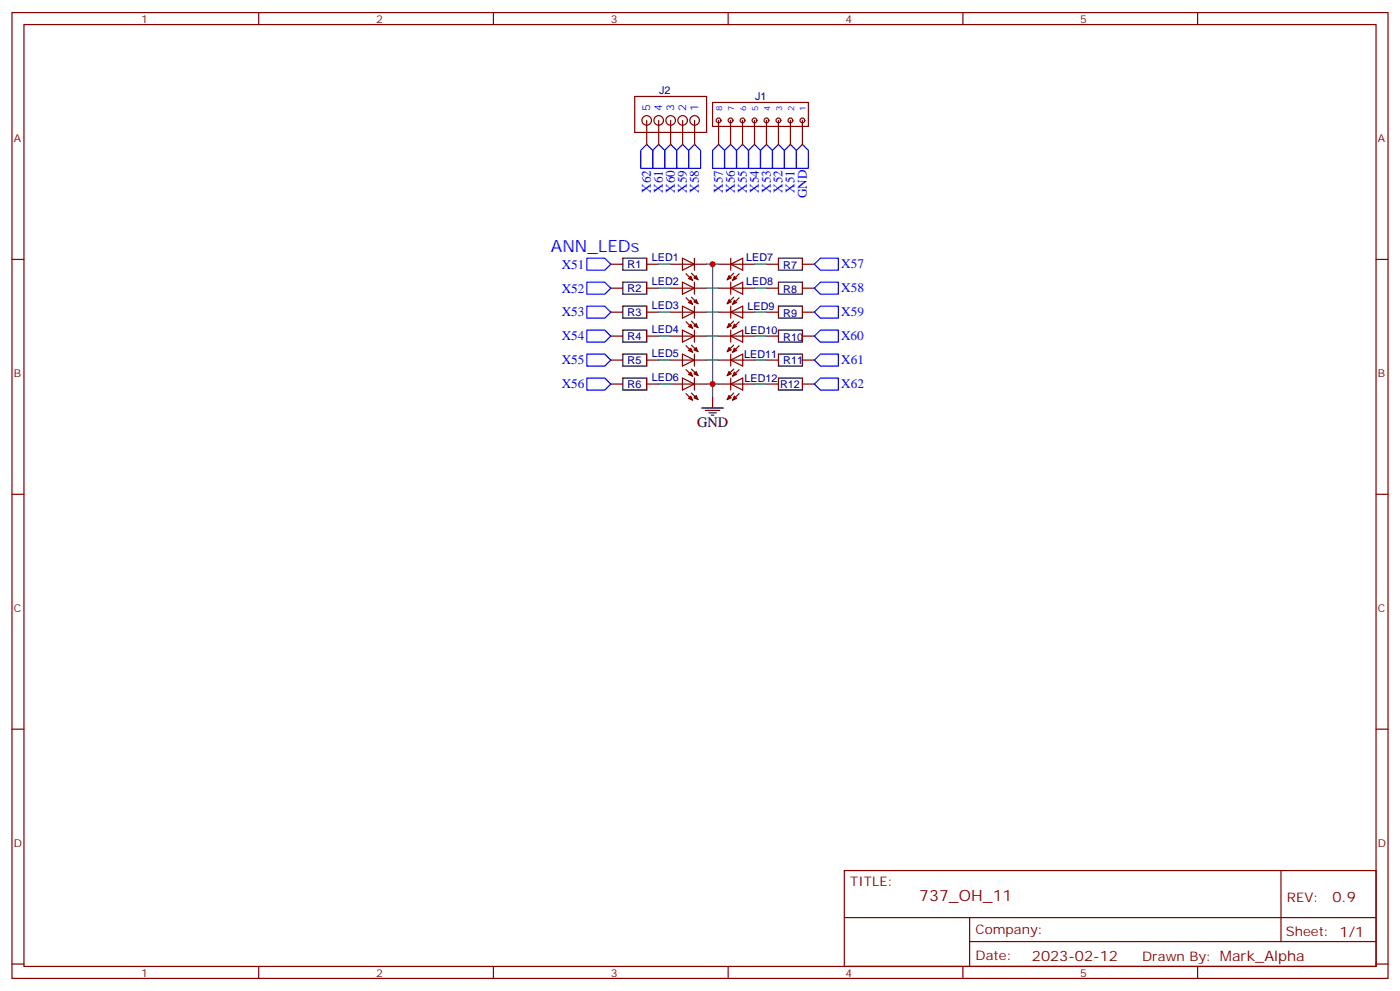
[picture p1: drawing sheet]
<svg xmlns="http://www.w3.org/2000/svg" width="412mm" height="292mm" viewBox="0 0 412 292" stroke-linecap="round" stroke-linejoin="round" font-family="sans-serif">
<g fill="none" stroke="#870000" stroke-width=".35">
<path d="M3.5 3.7h405.4v284.3h-405.4zM7.1 7.2h398.2v277.3h-398.2zM76.2 3.7v3.5M145.3 3.7v3.5M214.5 3.7v3.5M283.6 3.7v3.5M352.8 3.7v3.5M187 28.4h21.1v10.6h-21.1zM190.5 35.5v7M194 35.5v7M197.6 35.5v7M201.1 35.5v7"/>
<path d="M204.6 35.5v7M209.9 30.2h28.2v7h-28.2zM211.7 35.5v7M215.2 35.5v7M218.7 35.5v7M222.2 35.5v7M225.8 35.5v7M229.3 35.5v7M232.8 35.5v7M236.4 35.5v7M3.5 76.4h3.6M179.9 77.8h3.5"/>
<path d="M190.5 77.8h3.5M197.6 77.8h7M201 76l3.6 1.8-3.6 1.8zM204.6 76v3.6M204.7 77.8h3.4M211.7 77.8h3.4M215.3 77.8h6.9M215.3 77.8l3.5-1.8v3.6zM215.3 76v3.6M225.8 77.8h3.5M236.4 77.8h3.5M405.3 76.4h3.6"/>
<path d="M179.9 99h3.5M179.9 91.9h3.5M179.9 84.8h3.5M190.5 99h3.5M190.5 91.9h3.5M190.5 84.8h3.5M197.6 99h7M197.6 91.9h7M197.6 84.8h7M201 83.1l3.6 1.7-3.6 1.8zM201 90.1l3.6 1.8-3.6 1.8zM201 97.2l3.6 1.8-3.6 1.7z"/>
<path d="M202.1 94.7l1.9 2M202.1 87.7l1.9 1.9M202.1 80.6l1.9 2M203.7 94.5l1.9 2M203.7 87.5l1.9 1.9M203.7 80.4l1.9 2M204.6 83.1v3.5M204.6 90.1v3.6M204.6 97.2v3.5M204.7 99h3.4M204.7 91.9h3.4M204.7 84.8h3.4"/>
<path d="M211.7 99h3.4M211.7 91.9h3.4M211.7 84.8h3.4M215.3 99h6.9M215.3 91.9h6.9M215.3 84.8h6.9M215.3 83.1v3.5M215.3 90.1v3.6M215.3 97.2v3.5M215.3 84.8l3.5-1.7v3.5zM215.3 91.9l3.5-1.8v3.6zM215.3 99l3.5-1.8v3.5z"/>
<path d="M216.1 80.4l-1.9 2M216.1 87.5l-1.9 1.9M216.1 94.5l-1.9 2M217.7 80.6l-1.9 2M217.7 87.7l-1.9 1.9M217.7 94.7l-1.9 2M225.8 99h3.5M225.8 91.9h3.5M225.8 84.8h3.5M236.4 99h3.5M236.4 91.9h3.5M236.4 84.8h3.5"/>
<path d="M179.9 113.1h3.5M179.9 106h3.5M190.5 113.1h3.5M190.5 106h3.5M197.6 113.1h7M197.6 106h7M201 111.3l3.6 1.8-3.6 1.7zM201 104.2l3.6 1.8-3.6 1.8zM202.1 115.9l1.9 1.9M202.1 108.8l1.9 2M202.1 101.8l1.9 1.9M203.7 115.7l1.9 2"/>
<path d="M203.7 108.7l1.9 1.9M203.7 101.6l1.9 1.9M204.6 104.2v3.6M204.6 111.3v3.5M204.7 113.1h3.4M204.7 106h3.4M211.7 113.1h3.4M211.7 106h3.4M215.3 113.1h6.9M215.3 106h6.9M215.3 104.2v3.6M215.3 111.3v3.5"/>
<path d="M215.3 106l3.5-1.8v3.6zM215.3 113.1l3.5-1.8v3.5zM216.1 101.6l-1.9 1.9M216.1 108.7l-1.9 1.9M216.1 115.7l-1.9 2M217.7 101.8l-1.9 1.9M217.7 108.8l-1.9 2M217.7 115.9l-1.9 1.9M225.8 113.1h3.5M225.8 106h3.5M236.4 113.1h3.5M236.4 106h3.5"/>
<path d="M3.5 145.5h3.6M405.3 145.5h3.6M3.5 214.7h3.6M405.3 214.7h3.6M248.7 256.3h156.6v28.2h-156.6zM377.3 256.3v20.9M248.7 270.1h156.5M285.6 277.2h119.6M285.6 270.1v14.2M3.5 283.8h3.6M76.2 284.5v3.5M145.3 284.5v3.5"/>
<path d="M214.5 284.5v3.5M283.6 284.5v3.5M352.8 284.5v3.5M405.3 283.8h3.6"/>
<circle cx="190.5" cy="35.5" r="1.41"/>
<circle cx="194" cy="35.5" r="1.41"/>
<circle cx="197.6" cy="35.5" r="1.41"/>
<circle cx="201.1" cy="35.5" r="1.41"/>
<circle cx="204.6" cy="35.5" r="1.41"/>
<circle cx="211.7" cy="35.5" r=".71"/>
<circle cx="215.2" cy="35.5" r=".71"/>
<circle cx="218.7" cy="35.5" r=".71"/>
<circle cx="222.3" cy="35.5" r=".71"/>
<circle cx="225.8" cy="35.5" r=".71"/>
<circle cx="229.3" cy="35.5" r=".71"/>
<circle cx="232.8" cy="35.5" r=".71"/>
<circle cx="236.4" cy="35.5" r=".71"/>
</g>
<g fill="#870000" stroke="#870000" stroke-width=".29">
<path d="M202.8 117.3l.7-.7 .5 1.2z"/>
<path d="M204.4 117.1l.7-.7 .5 1.3z"/>
<path d="M202.8 110.2l.7-.7 .5 1.3z"/>
<path d="M204.4 110.1l.7-.7 .5 1.2z"/>
<path d="M202.8 103.2l.7-.7 .5 1.2z"/>
<path d="M205.1 102.3l.5 1.2-1.2-.5z"/>
<path d="M202.8 96.1l.7-.7 .5 1.3z"/>
<path d="M204.4 96l.7-.8 .5 1.3z"/>
<path d="M202.8 89.1l.7-.7 .5 1.2z"/>
<path d="M204.4 88.9l.7-.7 .5 1.2z"/>
<path d="M202.8 82l.7-.7 .5 1.3z"/>
<path d="M204.4 81.8l.7-.7 .5 1.3z"/>
<path d="M216.3 81.3l.7 .7-1.2 .6z"/>
<path d="M214.7 81.1l.7 .7-1.2 .6z"/>
<path d="M216.3 88.4l.7 .7-1.2 .5z"/>
<path d="M214.7 88.2l.7 .7-1.2 .5z"/>
<path d="M216.3 95.4l.7 .7-1.2 .6z"/>
<path d="M214.7 95.2l.7 .8-1.2 .5z"/>
<path d="M216.3 102.5l.7 .7-1.2 .5z"/>
<path d="M214.7 102.3l.7 .7-1.2 .5z"/>
<path d="M216.3 109.5l.7 .7-1.2 .6z"/>
<path d="M214.7 109.4l.7 .7-1.2 .5z"/>
<path d="M216.3 116.6l.7 .7-1.2 .5z"/>
<path d="M214.7 116.4l.7 .7-1.2 .6z"/>
</g>
<g fill="none" stroke="#00f" stroke-width=".35">
<path d="M190.5 42.5l1.8 1.8v5.3h-3.6v-5.3zM192.3 44.3l1.7-1.8 1.8 1.8v5.3h-3.5zM197.6 42.5l1.7 1.8v5.3h-3.5v-5.3zM201.1 42.5l1.7 1.8v5.3h-3.5v-5.3zM204.6 42.5l1.8 1.8v5.3h-3.6v-5.3zM211.7 42.5l1.7 1.8v5.3h-3.5v-5.3zM215.2 42.5l1.8 1.8v5.3h-3.6v-5.3zM218.7 42.5l1.8 1.8v5.3h-3.5v-5.3zM222.2 42.5l1.8 1.8v5.3h-3.5v-5.3zM224 44.3l1.8-1.8 1.7 1.8v5.3h-3.5zM229.3 42.5l1.8 1.8v5.3h-3.6v-5.3zM232.8 42.5l1.8 1.8v5.3h-3.5v-5.3z"/>
<path d="M236.4 42.5l1.7 1.8v5.3h-3.5v-5.3zM172.9 76h5.3l1.7 1.8-1.7 1.8h-5.3zM239.9 77.8l1.8-1.8h5.2v3.6h-5.2zM172.9 83.1h5.3l1.7 1.7-1.7 1.8h-5.3zM172.9 90.1h5.3l1.7 1.8-1.7 1.8h-5.3zM172.9 97.2h5.3l1.7 1.8-1.7 1.7h-5.3zM239.9 91.9l1.8-1.8h5.2v3.6h-5.2zM239.9 84.8l1.8-1.7h5.2v3.5h-5.2zM241.7 97.2h5.2v3.5h-5.2l-1.8-1.7zM172.9 104.2h5.3l1.7 1.8-1.7 1.8h-5.3zM172.9 111.3h5.3l1.7 1.8-1.7 1.7h-5.3zM239.9 113.1l1.8-1.8h5.2v3.5h-5.2z"/>
<path d="M239.9 106l1.8-1.8h5.2v3.6h-5.2z"/>
</g>
<g fill="none" stroke="#008700" stroke-width=".35">
<path d="M194 77.8h3.6M208.1 77.8h3.6M209.9 77.8v38.8M222.2 77.8h3.6M194 99h3.6M194 91.9h3.6M194 84.8h3.6M208.1 99h3.6M208.1 91.9h3.6M208.1 84.8h3.6M222.2 99h3.6M222.2 91.9h3.6"/>
<path d="M222.2 84.8h3.6M194 113.1h3.6M194 106h3.6M208.1 113.1h3.6M208.1 106h3.6M222.2 113.1h3.6M222.2 106h3.6"/>
</g>
<g fill="none" stroke="#000" stroke-width=".35">
<path d="M183.4 76h7.1v3.6h-7.1zM229.3 76h7.1v3.6h-7.1zM183.4 83.1h7.1v3.5h-7.1zM183.4 90.1h7.1v3.6h-7.1zM183.4 97.2h7.1v3.5h-7.1zM229.3 83.1h7.1v3.5h-7.1zM229.3 90.1h7.1v3.6h-7.1zM229.3 97.2h7.1v3.5h-7.1zM183.4 104.2h7.1v3.6h-7.1zM183.4 111.3h7.1v3.5h-7.1zM209.9 116.6v3.5M229.3 104.2h7.1v3.6h-7.1z"/>
<path d="M229.3 111.3h7.1v3.5h-7.1zM206.7 120.1h6.4M207.8 120.8h4.2M208.8 121.5h2.2M209.5 122.2h.8"/>
</g>
<g fill="#c00">
<circle cx="209.9" cy="113.1" r=".88"/>
<circle cx="209.9" cy="77.8" r=".88"/>
</g>
<text font-size="4.9" fill="#00f" x="162.3" y="74.3">ANN_LEDs</text>
<text font-size="4.6" fill="#800" x="270.8" y="265.3">737_OH_11</text>
<text font-size="4.2" x="205.3" y="125.8">GND</text>
<g font-size="4.2" fill="#800">
<text x="392.5" y="265.6">0.9</text>
<text x="304" y="282.9">2023-02-12</text>
</g>
<g font-size="3.9" fill="#00f">
<text x="191.8" y="56.8" transform="rotate(-90 191.8 56.8)">X62</text>
<text x="195.3" y="56.8" transform="rotate(-90 195.3 56.8)">X61</text>
<text x="198.8" y="56.8" transform="rotate(-90 198.8 56.8)">X60</text>
<text x="202.3" y="56.8" transform="rotate(-90 202.3 56.8)">X59</text>
<text x="205.9" y="56.8" transform="rotate(-90 205.9 56.8)">X58</text>
<text x="212.9" y="56.8" transform="rotate(-90 212.9 56.8)">X57</text>
<text x="216.4" y="56.8" transform="rotate(-90 216.4 56.8)">X56</text>
<text x="220" y="56.8" transform="rotate(-90 220 56.8)">X55</text>
<text x="223.5" y="56.8" transform="rotate(-90 223.5 56.8)">X54</text>
<text x="227" y="56.8" transform="rotate(-90 227 56.8)">X53</text>
<text x="230.5" y="56.8" transform="rotate(-90 230.5 56.8)">X52</text>
<text x="234.1" y="56.8" transform="rotate(-90 234.1 56.8)">X51</text>
<text x="237.6" y="58.4" transform="rotate(-90 237.6 58.4)">GND</text>
<text x="165.5" y="79.1">X51</text>
<text x="247.8" y="79">X57</text>
<text x="165.5" y="86.1">X52</text>
<text x="247.8" y="86">X58</text>
<text x="165.5" y="93.2">X53</text>
<text x="247.8" y="93.1">X59</text>
<text x="165.5" y="100.2">X54</text>
<text x="247.8" y="100.1">X60</text>
<text x="165.5" y="107.3">X55</text>
<text x="247.8" y="107.2">X61</text>
<text x="165.5" y="114.3">X56</text>
<text x="247.8" y="114.3">X62</text>
</g>
<g font-size="3.9" fill="#800">
<text x="250.5" y="260.9">TITLE:</text>
<text x="379.1" y="265.6">REV:</text>
<text x="287.4" y="275.1">Company:</text>
<text x="378.7" y="275.7">Sheet: 1/1</text>
<text x="287.4" y="282.8">Date:</text>
<text x="336.4" y="282.8">Drawn By: Mark_Alpha</text>
</g>
<g font-size="3.2" fill="#800">
<text x="41.6" y="6.7">1</text>
<text x="110.8" y="6.7">2</text>
<text x="179.9" y="6.7">3</text>
<text x="249.1" y="6.7">4</text>
<text x="318.2" y="6.7">5</text>
<text x="4.1" y="41.8">A</text>
<text x="405.9" y="41.8">A</text>
<text x="4.1" y="110.9">B</text>
<text x="405.9" y="110.9">B</text>
<text x="4.1" y="180.1">C</text>
<text x="405.9" y="180.1">C</text>
<text x="4.1" y="249.2">D</text>
<text x="405.9" y="249.2">D</text>
<text x="41.6" y="287.5">1</text>
<text x="110.8" y="287.5">2</text>
<text x="179.9" y="287.5">3</text>
<text x="249.1" y="287.5">4</text>
<text x="318.2" y="287.5">5</text>
</g>
<g font-size="3.2" fill="#000080">
<text x="194.2" y="27.7">J2</text>
<text x="222.4" y="29.6">J1</text>
<text x="192" y="76.8">LED1</text>
<text x="219.8" y="76.8">LED7</text>
<text x="184.9" y="79">R1</text>
<text x="192" y="83.9">LED2</text>
<text x="219.8" y="83.9">LED8</text>
<text x="230.7" y="79.1">R7</text>
<text x="184.9" y="86">R2</text>
<text x="230.7" y="86.1">R8</text>
<text x="184.9" y="93.1">R3</text>
<text x="192" y="90.9">LED3</text>
<text x="220.2" y="91.2">LED9</text>
<text x="230.7" y="93.2">R9</text>
<text x="184.9" y="100.1">R4</text>
<text x="192" y="98">LED4</text>
<text x="219.3" y="98.3">LED10</text>
<text x="230.7" y="100.2">R10</text>
<text x="184.9" y="107.2">R5</text>
<text x="192" y="105">LED5</text>
<text x="219.2" y="105.4">LED11</text>
<text x="230.7" y="107.3">R11</text>
<text x="192" y="112.1">LED6</text>
<text x="219.3" y="112.4">LED12</text>
<text x="184.9" y="114.2">R6</text>
<text x="229.8" y="114.2">R12</text>
</g>
<g font-size="3.2" fill="#00f">
<text x="191.6" y="32.6" transform="rotate(-90 191.6 32.6)">5</text>
<text x="195.1" y="32.6" transform="rotate(-90 195.1 32.6)">4</text>
<text x="198.6" y="32.6" transform="rotate(-90 198.6 32.6)">3</text>
<text x="202.1" y="32.6" transform="rotate(-90 202.1 32.6)">2</text>
<text x="205.7" y="32.6" transform="rotate(-90 205.7 32.6)">1</text>
</g>
<g font-size="2.5" fill="#00f">
<text x="212.7" y="32.6" transform="rotate(-90 212.7 32.6)">8</text>
<text x="216.3" y="32.6" transform="rotate(-90 216.3 32.6)">7</text>
<text x="219.8" y="32.6" transform="rotate(-90 219.8 32.6)">6</text>
<text x="223.3" y="32.6" transform="rotate(-90 223.3 32.6)">5</text>
<text x="226.8" y="32.6" transform="rotate(-90 226.8 32.6)">4</text>
<text x="230.4" y="32.6" transform="rotate(-90 230.4 32.6)">3</text>
<text x="233.9" y="32.6" transform="rotate(-90 233.9 32.6)">2</text>
<text x="237.4" y="32.6" transform="rotate(-90 237.4 32.6)">1</text>
</g>
</svg>
